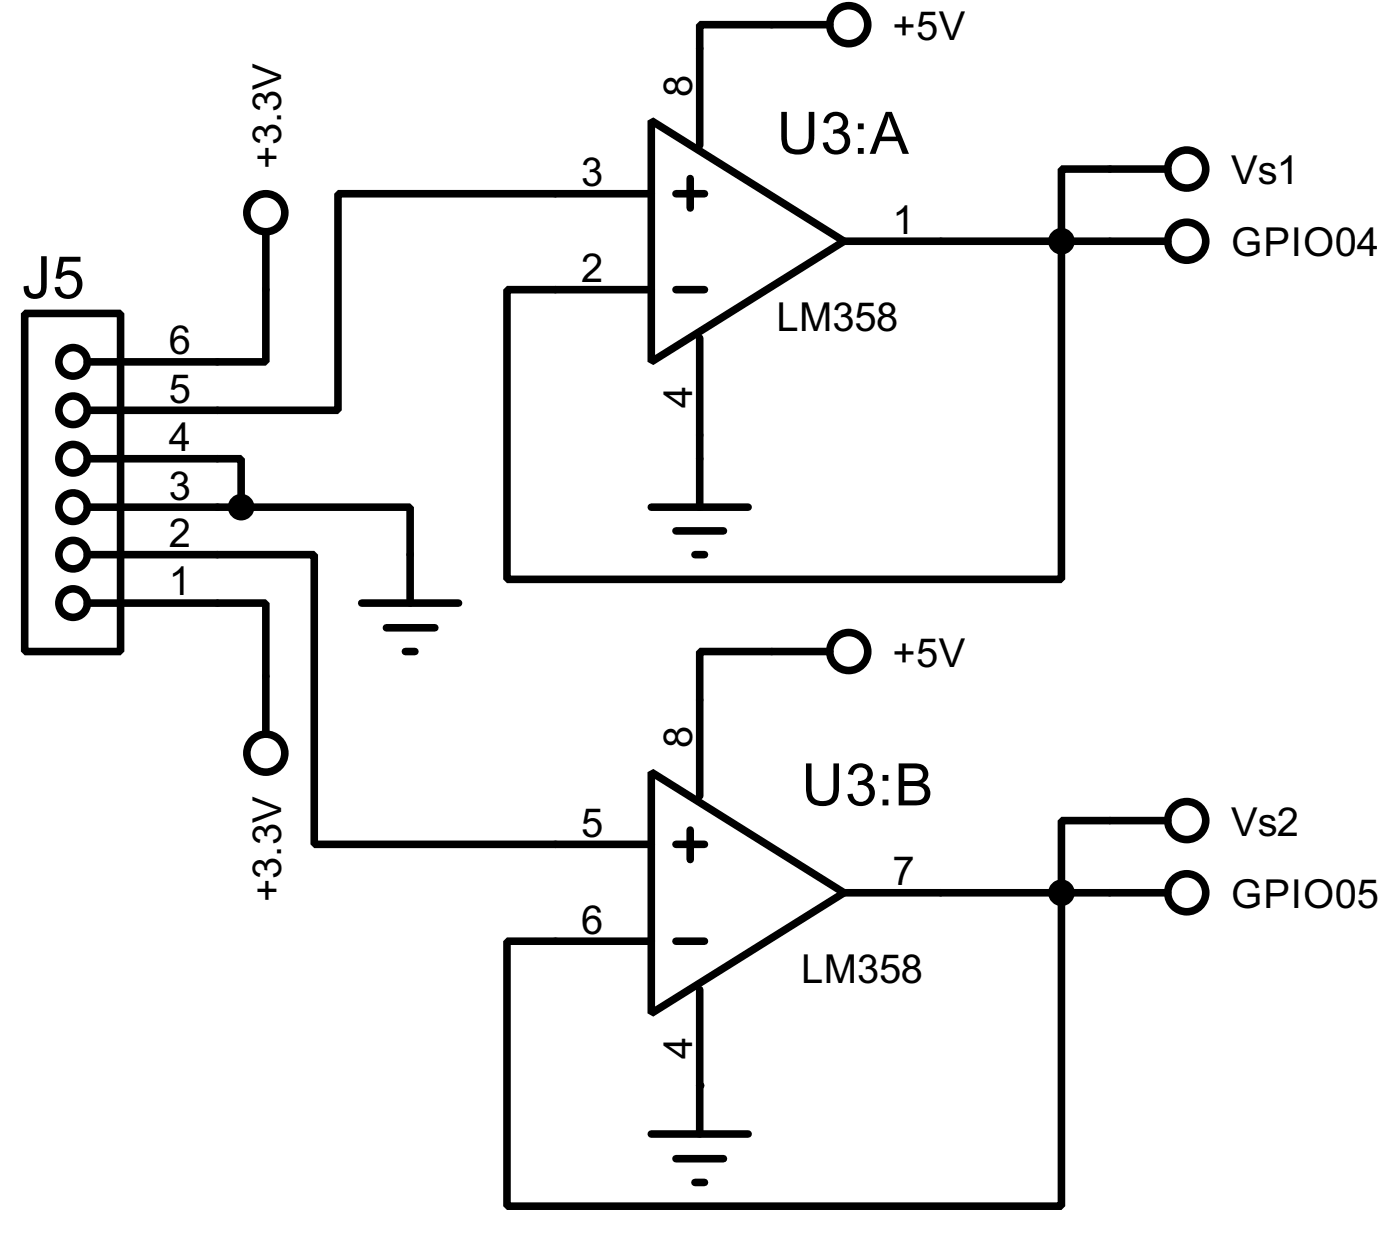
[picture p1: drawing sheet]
<svg xmlns="http://www.w3.org/2000/svg" width="74mm" height="65mm" viewBox="0 0 74 65" stroke-linecap="round" stroke-linejoin="round" font-family="sans-serif">
<g fill="none" stroke="#000" stroke-width=".4">
<path d="M1.3 16.5h5.1v17.8h-5.1zM14 12.2v6.9h-9.4M34.3 6.4l10.2 6.3-10.2 6.4zM34.3 10.2h-16.5v11.4h-13.2M35.6 15.3h1.5M35.6 10.2h1.5M36.4 9.4v1.6M36.9 17.8v8.9M43.7 1.3h-6.8v6.4M44.5 12.7h17M61.5 8.9h-5.6v21.6h-29.2v-15.2h7.6M4.6 29.2h12v15.3h17.7"/>
<path d="M4.6 31.8h9.4v6.8M4.6 24.2h8.1v2.5M4.6 26.7h8.1M12.7 26.7h8.9v5.1M19.1 31.8h5.1M20.4 33.1h2.5M21.4 34.3h.5M34.3 26.7h5.1M35.6 28h2.5M36.6 29.2h.5M43.7 34.3h-6.8v7.6M34.3 40.7l10.2 6.3-10.2 6.4z"/>
<path d="M34.3 59.7h5.1M35.6 49.6h1.5M35.6 44.5h1.5M36.4 43.7v1.6M36.9 52.1v7.6M44.5 47h17M61.5 43.2h-5.6v20.3h-29.2v-13.9h7.6M35.6 61h2.5M36.6 62.3h.5"/>
<circle cx="3.8" cy="19.1" r=".75"/>
<circle cx="14" cy="11.2" r="1"/>
<circle cx="44.7" cy="1.3" r="1"/>
<circle cx="62.5" cy="8.9" r="1"/>
<circle cx="62.5" cy="12.7" r="1"/>
<circle cx="3.8" cy="26.7" r=".75"/>
<circle cx="3.8" cy="29.2" r=".75"/>
<circle cx="3.8" cy="31.8" r=".75"/>
<circle cx="3.8" cy="24.2" r=".75"/>
<circle cx="3.8" cy="21.6" r=".75"/>
<circle cx="14" cy="39.7" r="1"/>
<circle cx="44.7" cy="34.3" r="1"/>
<circle cx="62.5" cy="47" r="1"/>
<circle cx="62.5" cy="43.2" r="1"/>
</g>
<circle cx="36.9" cy="57.2" r=".2" fill="#000"/>
<g fill="#000" stroke="#000" stroke-width=".4">
<circle cx="55.9" cy="12.7" r=".5"/>
<circle cx="12.7" cy="26.7" r=".5"/>
<circle cx="55.9" cy="47" r=".5"/>
</g>
<g font-size="3.5">
<text x="40.9" y="8.1">U3:A</text>
<text x="1.2" y="15.7">J5</text>
<text x="42.2" y="42.4">U3:B</text>
</g>
<g font-size="2.4">
<text x="36.5" y="5.1" transform="rotate(-90 36.5 5.1)">8</text>
<text x="47" y="2.1">+5V</text>
<text x="14.8" y="8.9" transform="rotate(-90 14.8 8.9)">+3.3V</text>
<text x="30.6" y="9.8">3</text>
<text x="64.8" y="9.7">Vs1</text>
<text x="30.6" y="14.8">2</text>
<text x="40.9" y="17.5">LM358</text>
<text x="47" y="12.3">1</text>
<text x="64.8" y="13.5">GPIO04</text>
<text x="8.9" y="23.8">4</text>
<text x="8.9" y="21.2">5</text>
<text x="8.9" y="18.7">6</text>
<text x="36.5" y="21.5" transform="rotate(-90 36.5 21.5)">4</text>
<text x="8.9" y="28.8">2</text>
<text x="8.9" y="26.3">3</text>
<text x="8.9" y="31.4">1</text>
<text x="47" y="35.1">+5V</text>
<text x="36.5" y="39.4" transform="rotate(-90 36.5 39.4)">8</text>
<text x="14.8" y="47.5" transform="rotate(-90 14.8 47.5)">+3.3V</text>
<text x="30.6" y="44.1">5</text>
<text x="47" y="46.6">7</text>
<text x="64.8" y="47.8">GPIO05</text>
<text x="64.8" y="44">Vs2</text>
<text x="30.6" y="49.2">6</text>
<text x="42.2" y="51.8">LM358</text>
<text x="36.5" y="55.8" transform="rotate(-90 36.5 55.8)">4</text>
</g>
</svg>
